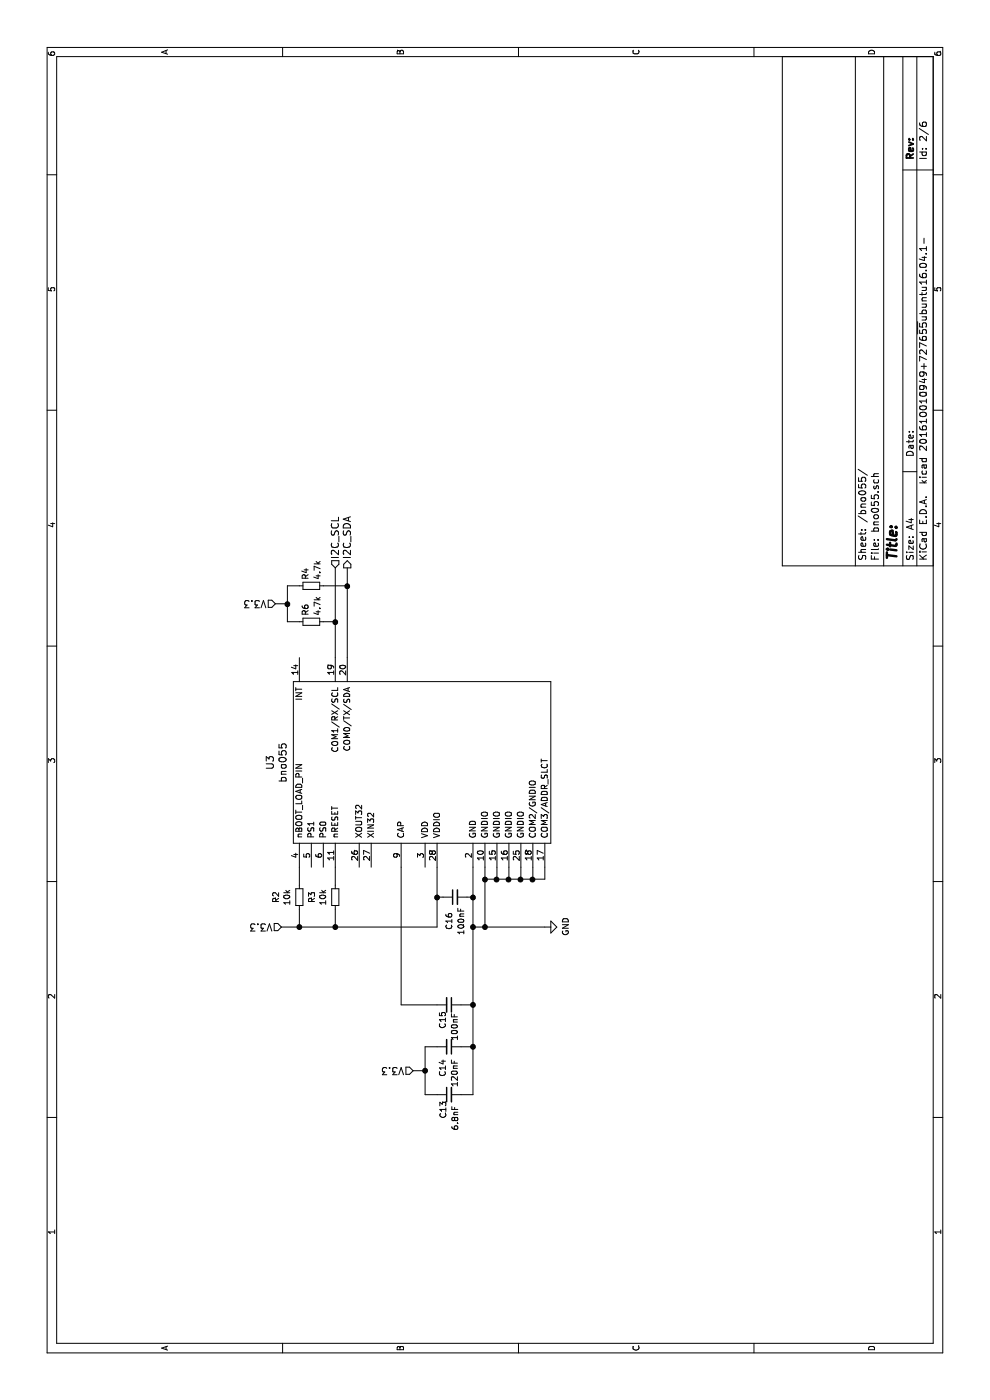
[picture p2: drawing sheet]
EESchema Schematic File Version 2
LIBS:blupoi-rescue
LIBS:power
LIBS:device
LIBS:transistors
LIBS:conn
LIBS:linear
LIBS:regul
LIBS:74xx
LIBS:cmos4000
LIBS:adc-dac
LIBS:memory
LIBS:xilinx
LIBS:microcontrollers
LIBS:dsp
LIBS:microchip
LIBS:analog_switches
LIBS:motorola
LIBS:texas
LIBS:intel
LIBS:audio
LIBS:interface
LIBS:digital-audio
LIBS:philips
LIBS:display
LIBS:cypress
LIBS:siliconi
LIBS:opto
LIBS:atmel
LIBS:contrib
LIBS:valves
LIBS:antenna
LIBS:crystal_small_smd
LIBS:nrf52832
LIBS:bno055
LIBS:ics43432
LIBS:tps63001
LIBS:vusb
LIBS:vin
LIBS:apa102
LIBS:fdn340p
LIBS:vbat
LIBS:mcp73831
LIBS:cp2102-gmr
LIBS:nuf2221
LIBS:bq24075
LIBS:max16054
LIBS:micro_b_usb
LIBS:blupoi-cache
EELAYER 25 0
EELAYER END
$Descr A4 11693 8268
encoding utf-8
Sheet 2 6
Title ""
Date ""
Rev ""
Comp ""
Comment1 ""
Comment2 ""
Comment3 ""
Comment4 ""
$EndDescr
Text HLabel 6950 2800 2    60   Input ~ 0
I2C_SCL
Text HLabel 6950 2900 2    60   Output ~ 0
I2C_SDA
$Comp
L R_Small R2
U 1 1
P 4200 2500
F 0 "R2" V 4004 2500 50  0000 C CNN
F 1 "10k" V 4095 2500 50  0000 C CNN
F 2 "Resistors_SMD:R_0603" H 4200 2500 50  0001 C CNN
F 3 "" H 4200 2500 50  0000 C CNN
	1    4200 2500
	0    1    1    0   
$EndComp
$Comp
L GND #PWR012
U 1 1
P 3950 4550
F 0 "#PWR012" H 3950 4300 50  0001 C CNN
F 1 "GND" H 3955 4377 50  0000 C CNN
F 2 "" H 3950 4550 50  0000 C CNN
F 3 "" H 3950 4550 50  0000 C CNN
	1    3950 4550
	1    0    0    -1  
$EndComp
$Comp
L C_Small C16
U 1 1
P 4200 3800
F 0 "C16" H 4000 3850 50  0000 C CNN
F 1 "100nF" H 4000 3750 50  0000 C CNN
F 2 "Capacitors_SMD:C_0402" H 4200 3800 50  0001 C CNN
F 3 "" H 4200 3800 50  0000 C CNN
	1    4200 3800
	1    0    0    -1  
$EndComp
Wire Wire Line
	3950 2350 3950 3650
Wire Wire Line
	4300 2500 4450 2500
Connection ~ 3950 2800
Wire Wire Line
	4350 4050 4350 4550
Wire Wire Line
	4350 4150 4450 4150
Connection ~ 4350 4150
Connection ~ 4350 4250
Wire Wire Line
	4350 4350 4450 4350
Wire Wire Line
	3950 3650 4450 3650
Connection ~ 4350 4350
Connection ~ 4350 4450
Wire Wire Line
	4350 4250 4450 4250
$Comp
L C_Small C13
U 1 1
P 2550 3750
F 0 "C13" H 2350 3800 50  0000 L CNN
F 1 "6.8nF" H 2250 3700 50  0000 L CNN
F 2 "Capacitors_SMD:C_0402" H 2550 3750 50  0001 C CNN
F 3 "" H 2550 3750 50  0000 C CNN
	1    2550 3750
	1    0    0    -1  
$EndComp
$Comp
L C_Small C14
U 1 1
P 2950 3750
F 0 "C14" H 3050 3700 50  0000 L CNN
F 1 "120nF" H 3050 3800 50  0000 L CNN
F 2 "Capacitors_SMD:C_0402" H 2950 3750 50  0001 C CNN
F 3 "" H 2950 3750 50  0000 C CNN
	1    2950 3750
	-1   0    0    1   
$EndComp
Wire Wire Line
	2550 3950 4450 3950
Wire Wire Line
	4200 3650 4200 3700
Connection ~ 4200 3650
$Comp
L C_Small C15
U 1 1
P 3300 3750
F 0 "C15" H 3500 3700 50  0000 R CNN
F 1 "100nF" H 3600 3800 50  0000 R CNN
F 2 "Capacitors_SMD:C_0402" H 3300 3750 50  0001 C CNN
F 3 "" H 3300 3750 50  0000 C CNN
	1    3300 3750
	-1   0    0    1   
$EndComp
Wire Wire Line
	3300 3350 4450 3350
Connection ~ 4350 4050
Wire Wire Line
	4350 4450 4450 4450
Connection ~ 2950 3950
Connection ~ 3300 3950
Wire Wire Line
	4200 3900 4200 3950
Connection ~ 4200 3950
Wire Wire Line
	3950 3950 3950 4550
Connection ~ 3950 4050
$Comp
L R_Small R3
U 1 1
P 4200 2800
F 0 "R3" V 4004 2800 50  0000 C CNN
F 1 "10k" V 4095 2800 50  0000 C CNN
F 2 "Resistors_SMD:R_0603" H 4200 2800 50  0001 C CNN
F 3 "" H 4200 2800 50  0000 C CNN
	1    4200 2800
	0    1    1    0   
$EndComp
Wire Wire Line
	4450 2800 4300 2800
Wire Wire Line
	4100 2800 3950 2800
$Comp
L bno055 U3
U 1 1
P 5300 2450
F 0 "U3" H 5325 2647 60  0000 C CNN
F 1 "bno055" H 5325 2541 60  0000 C CNN
F 2 "bno055:bno055" H 5150 2450 60  0001 C CNN
F 3 "" H 5150 2450 60  0001 C CNN
	1    5300 2450
	1    0    0    -1  
$EndComp
Wire Wire Line
	4350 4550 4450 4550
Wire Wire Line
	3950 4050 4450 4050
Connection ~ 3950 3950
Wire Wire Line
	6800 2900 6800 2700
$Comp
L R_Small R4
U 1 1
P 6800 2600
F 0 "R4" H 6850 2650 50  0000 L CNN
F 1 "4.7k" H 6850 2550 50  0000 L CNN
F 2 "Resistors_SMD:R_0603" H 6800 2600 50  0001 C CNN
F 3 "" H 6800 2600 50  0000 C CNN
	1    6800 2600
	1    0    0    -1  
$EndComp
Wire Wire Line
	3300 3850 3300 3950
Wire Wire Line
	2950 3850 2950 3950
Wire Wire Line
	2550 3850 2550 3950
Wire Wire Line
	2550 3650 2550 3550
Wire Wire Line
	3300 3350 3300 3650
Wire Wire Line
	6200 2800 6950 2800
Wire Wire Line
	6200 2900 6950 2900
Connection ~ 6800 2900
Wire Wire Line
	4100 2500 3950 2500
Connection ~ 3950 2500
Wire Wire Line
	2950 3650 2950 3550
Wire Wire Line
	2950 3550 2550 3550
Wire Wire Line
	2750 3450 2750 3550
Connection ~ 2750 3550
Text HLabel 2750 3450 1    60   Input ~ 0
V3.3
Text HLabel 3950 2350 1    60   Input ~ 0
V3.3
Text HLabel 6650 2300 1    60   Input ~ 0
V3.3
$Comp
L R_Small R6
U 1 1
P 6500 2600
F 0 "R6" H 6550 2650 50  0000 L CNN
F 1 "4.7k" H 6550 2550 50  0000 L CNN
F 2 "Resistors_SMD:R_0603" H 6500 2600 50  0001 C CNN
F 3 "" H 6500 2600 50  0000 C CNN
	1    6500 2600
	1    0    0    -1  
$EndComp
Wire Wire Line
	6500 2800 6500 2700
Connection ~ 6500 2800
Wire Wire Line
	6500 2500 6500 2400
Wire Wire Line
	6500 2400 6800 2400
Wire Wire Line
	6650 2400 6650 2300
Wire Wire Line
	6800 2400 6800 2500
Connection ~ 6650 2400
$EndSCHEMATC
